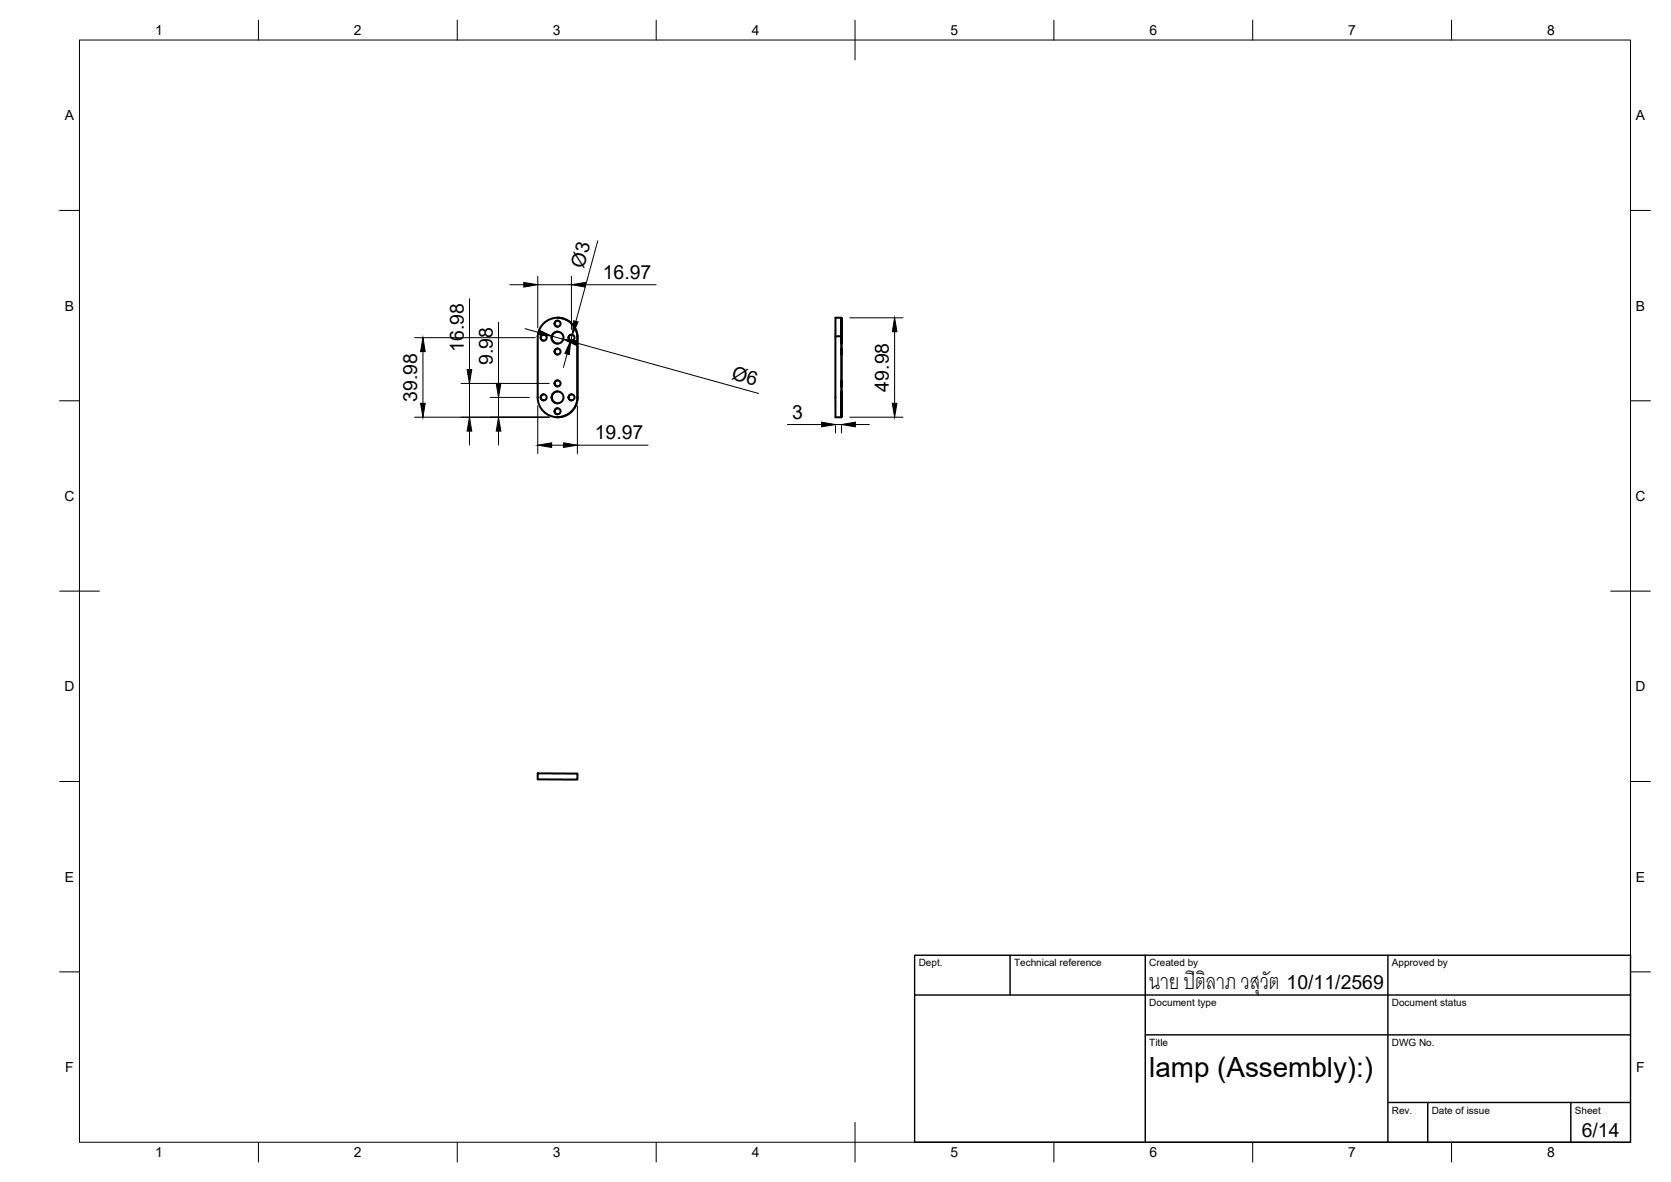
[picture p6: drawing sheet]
<svg xmlns="http://www.w3.org/2000/svg" width="420mm" height="297mm" viewBox="0 0 420 297" stroke-linecap="round" stroke-linejoin="round" font-family="sans-serif">
<!-- layer: Visible -->
<g fill="none" stroke="#000" stroke-width=".51">
<path d="M140.2 79.8h.1M140.2 79.8a5 5 0 0 1 5 4.7M211.6 79.8h-1.5v4.7M136.7 99.1a.75 .75 0 0 0-.7 .8 .75 .75 0 0 0 .7 .7M136.7 84.1a.75 .75 0 0 0-.7 .8 .75 .75 0 0 0 .7 .7M140.2 80.6a.75 .75 0 0 0-.7 .7 .75 .75 0 0 0 .7 .8M140.2 95.6a.75 .75 0 0 0-.7 .7 .75 .75 0 0 0 .7 .8M140.2 87.6a.75 .75 0 0 0-.7 .7 .75 .75 0 0 0 .7 .8M140.2 83.4a1.49 1.49 0 0 0-1.5 1.5 1.49 1.49 0 0 0 1.5 1.4M140.2 98.4a1.49 1.49 0 0 0-1.5 1.5 1.49 1.49 0 0 0 1.5 1.5M143.7 99.1a.75 .75 0 0 0-.7 .8 .75 .75 0 0 0 .7 .7M143.7 84.1a.75 .75 0 0 0-.7 .8 .75 .75 0 0 0 .7 .7"/>
<path d="M145.2 84.5v15.4M145.2 84.5a5 5 0 0 0-5-4.7 5 5 0 0 0-5 4.7v15.4a5 5 0 0 0 5 4.9 5 5 0 0 0 5-4.9M145.2 99.9a5 5 0 0 1-5 4.9M211.6 99.1v1.5zM211.6 84.1v1.5zM211.6 99.9v4.9v-4.9M211.6 99.9v-15.4h-1.5v20.3l1.5 .1M211.6 83.4v3zM211.6 80.6v1.5zM211.6 95.6v1.5zM211.6 98.4v3zM211.6 87.6v1.5z"/>
<path d="M211.6 84.5v-4.7v20.1M140.2 104.9h.1M140.2 102.6a.75 .75 0 0 0-.7 .8 .75 .75 0 0 0 .7 .7M211.6 102.6v1.5zM135.2 194.4h10v1.5h-10z"/>
<circle cx="136.7" cy="99.9" r=".75"/>
<circle cx="136.7" cy="84.9" r=".75"/>
<circle cx="140.2" cy="96.3" r=".75"/>
<circle cx="140.2" cy="81.3" r=".75"/>
<circle cx="140.2" cy="88.3" r=".75"/>
<circle cx="140.2" cy="99.9" r="1.49"/>
<circle cx="140.2" cy="84.9" r="1.49"/>
<circle cx="143.7" cy="99.9" r=".75"/>
<circle cx="143.7" cy="84.9" r=".75"/>
<circle cx="140.2" cy="103.4" r=".75"/>
</g>
<!-- layer: BORDER -->
<g fill="none" stroke="#000" stroke-width=".25">
<path d="M20 10.1h390v276.9h-390zM65 5.1v5M115 5.1v5M165 5.1v5M215 5.1v10M265 5.1v5M315 5.1v5M365 5.1v5M15 52.9h5M410 52.9h5M15 100.7h5M410 100.7h5"/>
<path d="M15 148.6h10M405 148.6h10M15 196.4h5M410 196.4h5M15 244.2h5M410 244.2h5M65 287v5M115 287v5M165 287v5M215 282.1v9.9M265 287v5M315 287v5"/>
<path d="M365 287v5"/>
</g>
<!-- layer: TITLEBLOCK -->
<path d="M230 240.1h180v46.9h-180zM230 250h180M254 240.1v9.9M288 240.1v46.9M349 240.1v46.9M288 260.1h122M349 277.1h61M359 277.1v9.9M395 277.1v9.9" fill="none" stroke="#000" stroke-width=".36"/>
<!-- layer: FD_Dimensions -->
<g fill="none" stroke="#000" stroke-width=".25">
<path d="M118 75.1v17.8M128.2 71.6h3.5M135.2 69.5v12.9M135.2 71.6h8.5M143.7 69.5v13.3M147.2 71.6h17.8M150.3 60.5l-5.5 20.3M213.7 79.9h13.4M104.2 84.9h30.4M106.3 88.4v13M116 96.4h22.1M118 96.4v8.4"/>
<path d="M123.3 99.9h9.8M125.3 81v15.4M125.3 99.9v4.9M132 82.6l3.4 .9M138.7 84.5l2.9 .8M142.6 89l-.9 3.3M143.9 84.1l-.4 1.5M145 86.2l45.7 12.7M224.9 83.4v18M104.2 104.8h33.9M118 108.3v3.6M125.3 108.3v3.6"/>
<path d="M135.2 102v12M138.7 111.9h3M145.2 102v12M145.2 111.9h17.8M198 106.7h8.6M210.1 106.9v1.9M210.1 106.7h1.5M211.6 106.9v1.9M213.7 104.8h13.4M215.1 106.7h3.5"/>
</g>
<g fill="#000" stroke="#000" stroke-width=".25">
<path d="M131.7 71l3.5 .6-3.5 .5zM143.7 71.6l3.5-.6v1.1zM106.3 84.9l.6 3.5h-1.2zM117.5 92.9h1.1l-.6 3.5zM124.8 96.4h1.1l-.6 3.5zM135.5 83l3.2 1.5-3.5-.4zM143.5 85.6l-.3 3.5-1.2-.3zM144.3 80.6l1.1 .3-1.5 3.2zM141.6 85.3l3.6 .3-.3 1.2zM224.9 79.9l.6 3.5h-1.1zM105.7 101.4h1.2l-.6 3.4zM118 104.8l.6 3.5h-1.1z"/>
<path d="M125.3 104.8l.6 3.5h-1.1zM135.2 111.9l3.5-.6v1.1zM141.7 111.3l3.5 .6-3.5 .5zM206.6 106.1l3.5 .6-3.5 .6zM211.6 106.7l3.5-.6v1.2zM224.4 101.4h1.1l-.6 3.4z"/>
</g>
<text font-size="7.5" x="289" y="248.5">นาย ปิติลาภ วสุวัต</text>
<text font-size="7" x="289" y="270.6">lamp (Assembly):)</text>
<g font-size="4.9">
<text x="146.8" y="67.5" transform="rotate(-75 146.8 67.5)">Ø3</text>
<text x="151.6" y="70.1">16.97</text>
<text x="116.6" y="88.5" transform="rotate(-90 116.6 88.5)">16.98</text>
<text x="123.9" y="91.7" transform="rotate(-90 123.9 91.7)">9.98</text>
<text x="183.7" y="95.3" transform="rotate(16 183.7 95.3)">Ø6</text>
<text x="104.9" y="101" transform="rotate(-90 104.9 101)">39.98</text>
<text x="223.5" y="98.4" transform="rotate(-90 223.5 98.4)">49.98</text>
<text x="199.2" y="105.2">3</text>
<text x="149.6" y="110.4">19.97</text>
<text x="323.5" y="248.5">10/11/2569</text>
<text x="397.7" y="285.7">6/14</text>
</g>
<g font-size="3.5">
<text x="39" y="8.8">1</text>
<text x="89" y="8.8">2</text>
<text x="139" y="8.8">3</text>
<text x="189" y="8.8">4</text>
<text x="239" y="8.8">5</text>
<text x="289" y="8.8">6</text>
<text x="339" y="8.8">7</text>
<text x="389" y="8.8">8</text>
<text x="16.3" y="30.2">A</text>
<text x="411.3" y="30.2">A</text>
<text x="16.3" y="78">B</text>
<text x="411.3" y="78">B</text>
<text x="16.2" y="125.9">C</text>
<text x="411.2" y="125.9">C</text>
<text x="16.2" y="173.7">D</text>
<text x="411.2" y="173.7">D</text>
<text x="16.3" y="221.6">E</text>
<text x="411.3" y="221.6">E</text>
<text x="16.4" y="269.4">F</text>
<text x="411.4" y="269.4">F</text>
<text x="39" y="290.8">1</text>
<text x="89" y="290.8">2</text>
<text x="139" y="290.8">3</text>
<text x="189" y="290.8">4</text>
<text x="239" y="290.8">5</text>
<text x="289" y="290.8">6</text>
<text x="339" y="290.8">7</text>
<text x="389" y="290.8">8</text>
</g>
<g font-size="2.5">
<text x="231" y="242.9">Dept.</text>
<text x="255" y="242.9">Technical reference</text>
<text x="289" y="242.9">Created by</text>
<text x="350" y="242.9">Approved by</text>
<text x="289" y="252.8">Document type</text>
<text x="350" y="252.8">Document status</text>
<text x="289" y="262.9">Title</text>
<text x="350" y="262.9">DWG No.</text>
<text x="350" y="279.9">Rev.</text>
<text x="360" y="279.9">Date of issue</text>
<text x="396" y="279.9">Sheet</text>
</g>
</svg>
